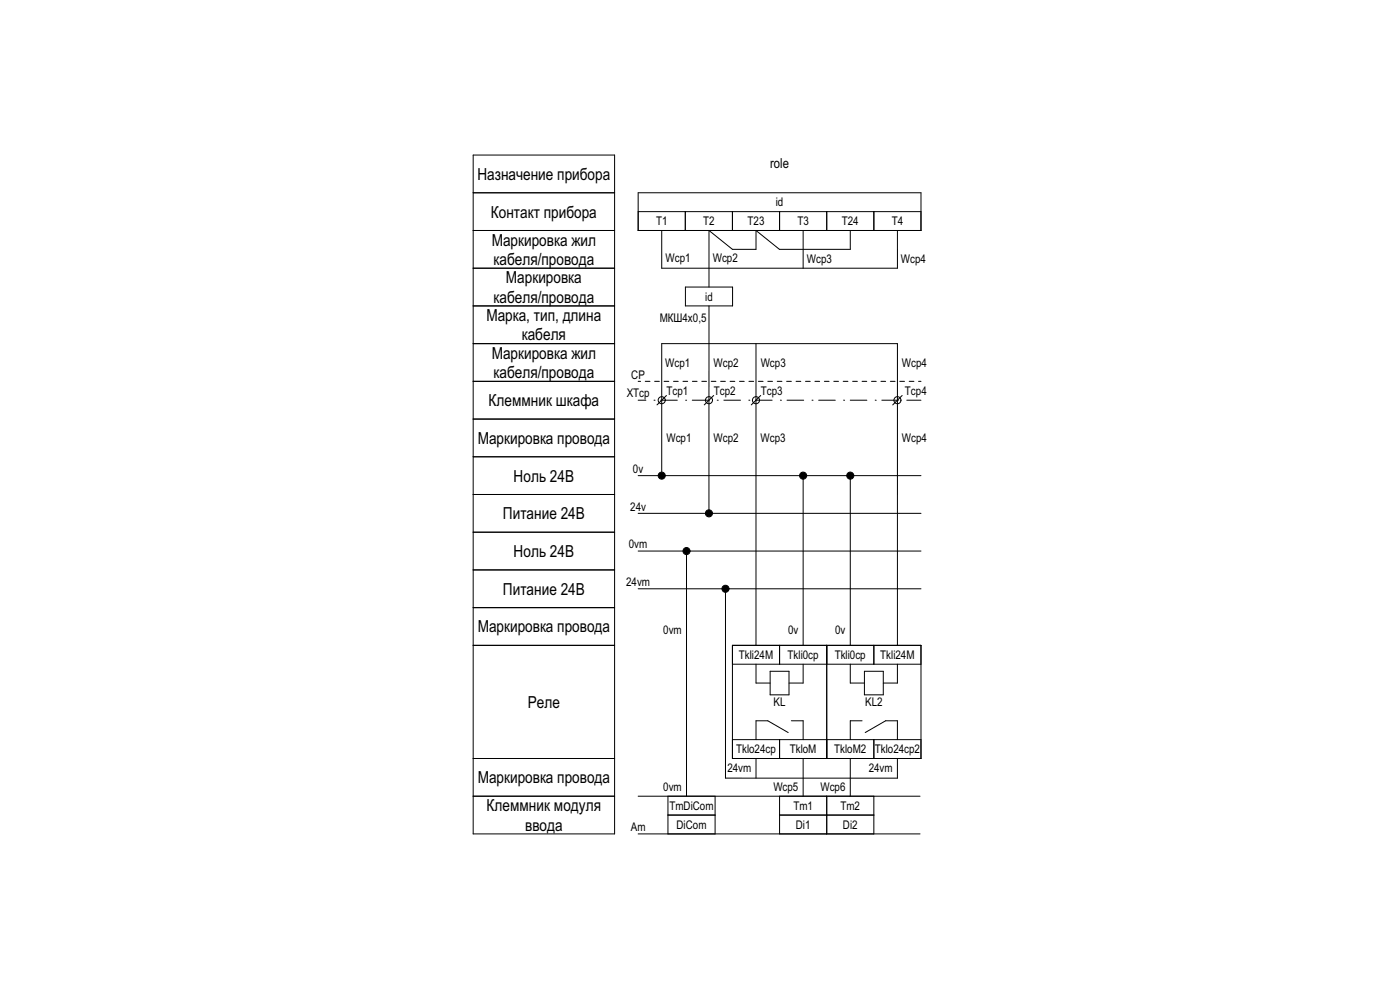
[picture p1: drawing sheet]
<svg xmlns="http://www.w3.org/2000/svg" width="297mm" height="210mm" viewBox="0 0 297 210" stroke-linecap="round" stroke-linejoin="round" font-family="sans-serif">
<!-- layer: cp_names -->
<path d="M100.4 72.9h30v104h-30zM100.4 88.9h30M100.4 80.9h30M100.4 96.9h30M100.4 104.9h30M100.4 112.9h30M100.4 136.9h30M100.4 128.9h30M100.4 120.9h30M100.4 168.9h30M100.4 160.9h30" fill="none" stroke="#000" stroke-width=".21"/>
<!-- layer: id_names -->
<path d="M100.4 32.9h30v40h-30zM100.4 56.9h30M100.4 48.9h30M100.4 40.9h30M100.4 64.9h30" fill="none" stroke="#000" stroke-width=".21"/>
<!-- layer: cp_static_di -->
<g fill="none" stroke="#000" stroke-width=".21">
<path d="M150.4 72.9v35.2M160.4 72.9v64M135.4 84.9h1.6M135.4 80.9h.5M136.9 80.9h1M138.7 84.9h.1M138.9 80.9h1M140.2 84.9h3.5M140.9 80.9h1M141.4 83.9l-2 2M142.9 80.9h1M144.9 80.9h1"/>
<path d="M145.4 84.9h.1M146.9 84.9h3.5M146.9 80.9h1M148.9 80.9h1M150.9 80.9h1M151.4 83.9l-2 2M152.2 84.9h.1M152.9 80.9h1M153.6 84.9h3.5M154.9 80.9h1M156.9 80.9h1M158.9 84.9h.1"/>
<path d="M158.9 80.9h1M160.3 84.9h3.5M160.9 80.9h1M161.4 83.9l-2 2M162.9 80.9h1M164.9 80.9h1M165.6 84.9h.1M166.9 80.9h1M167 84.9h3.5M168.9 80.9h1M170.9 80.9h1M172.3 84.9h.1"/>
<path d="M172.9 80.9h1M173.7 84.9h3.5M174.9 80.9h1M176.9 80.9h1M178.9 80.9h1M179 84.9h.1M180.4 84.9h3.5M180.9 80.9h1M182.9 80.9h1M184.9 80.9h1M185.7 84.9h.1M186.9 80.9h1"/>
<path d="M187.1 84.9h3.5M188.9 80.9h1M190.9 80.9h1M191.4 83.9l-2 2M192.4 84.9h3M192.9 80.9h1M194.9 80.9h.5M135.4 108.9h60M135.4 100.9h60M135.4 116.9h60M140.4 100.1v-27.2h50v64M145.6 117.6v51.3"/>
<path d="M170.4 101.6v35.3M180.4 101.6v35.3M135.4 124.9h60M153.9 125.6v39.5h36.5v-4.2M155.4 136.9h40v24h-40zM165.4 136.9v4M175.4 136.9v24M185.4 136.9v4M155.4 156.9h40M155.4 140.9h40M160.4 140.9v4h3M163.4 142.4h4v5h-4z"/>
<path d="M165.4 156.9v4M167.2 155.4l-4.3-2.5h-2.5v4M167.9 152.9h2.5v4M170.4 140.9v4h-3M180.4 140.9v4h3M182.9 152.9h-2.5v4M183.4 142.4h4v5h-4zM183.6 155.4l4.3-2.5h2.5v4M185.4 156.9v4M190.4 140.9v4h-3M135.4 168.9h59.8M135.4 176.9h59.8"/>
<path d="M141.7 172.9h10M141.7 168.9v8M151.7 168.9v8M160.4 160.9v4.2M165.4 172.9h20M165.4 168.9v8M170.4 160.9v8M175.4 168.9v8M180.4 160.9v8M185.4 168.9v8"/>
<circle cx="140.4" cy="84.9" r=".75"/>
<circle cx="150.4" cy="84.9" r=".75"/>
<circle cx="160.4" cy="84.9" r=".75"/>
<circle cx="190.4" cy="84.9" r=".75"/>
<circle cx="140.4" cy="100.9" r=".75"/>
<circle cx="145.6" cy="116.9" r=".75"/>
<circle cx="150.4" cy="108.9" r=".75"/>
<circle cx="170.4" cy="100.9" r=".75"/>
<circle cx="180.4" cy="100.9" r=".75"/>
<circle cx="153.9" cy="124.9" r=".75"/>
</g>
<!-- layer: id_static_di -->
<path d="M135.4 40.9h60v8h-60zM135.4 44.9h60M140.4 48.9v8h50v-8M145.4 44.9v4M155.4 44.9v4M165.4 44.9v4M170.4 48.9v8M175.4 44.9v4M180.4 48.9v4h-15l-5-4v4h-5l-5-4v12M185.4 44.9v4M145.4 60.9h10v4h-10zM150.4 64.9v8" fill="none" stroke="#000" stroke-width=".21"/>
<!-- layer: cp_static_di -->
<g fill="#000">
<circle cx="140.4" cy="100.9" r=".75"/>
<circle cx="145.6" cy="116.9" r=".75"/>
<circle cx="150.4" cy="108.9" r=".75"/>
<circle cx="170.4" cy="100.9" r=".75"/>
<circle cx="180.4" cy="100.9" r=".75"/>
<circle cx="153.9" cy="124.9" r=".75"/>
</g>
<g font-size="3.5">
<text x="101.3" y="38.1">Назначение прибора</text>
<text x="104.2" y="46.1">Контакт прибора</text>
<text x="104.3" y="52.1">Маркировка жил</text>
<text x="104.7" y="56.2">кабеля/провода</text>
<text x="104.7" y="64.2">кабеля/провода</text>
<text x="107.3" y="60.1">Маркировка</text>
<text x="103.2" y="68.1">Марка, тип, длина</text>
<text x="104.3" y="76.1">Маркировка жил</text>
<text x="110.7" y="72.2">кабеля</text>
<text x="104.7" y="80.2">кабеля/провода</text>
<text x="103.7" y="86.1">Клеммник шкафа</text>
<text x="101.3" y="94.1">Маркировка провода</text>
<text x="109" y="102.1">Ноль 24В</text>
<text x="106.7" y="110.1">Питание 24В</text>
<text x="109" y="118.1">Ноль 24В</text>
<text x="106.7" y="126.1">Питание 24В</text>
<text x="101.3" y="134.1">Маркировка провода</text>
<text x="112" y="150.1">Реле</text>
<text x="101.3" y="166.1">Маркировка провода</text>
<text x="103.2" y="172.1">Клеммник модуля</text>
<text x="111.4" y="176.2">ввода</text>
</g>
<text font-size="2.9" x="163.4" y="35.6">role</text>
<g font-size="2.5">
<text x="139.2" y="47.8">T1</text>
<text x="149.2" y="47.8">Т2</text>
<text x="158.6" y="47.8">Т23</text>
<text x="164.6" y="43.8">id</text>
<text x="169.2" y="47.8">Т3</text>
<text x="178.6" y="47.8">Т24</text>
<text x="189.2" y="47.8">Т4</text>
<text x="141.2" y="55.5">Wcp1</text>
<text x="151.2" y="55.6">Wcp2</text>
<text x="171.2" y="55.8">Wcp3</text>
<text x="191.1" y="55.7">Wcp4</text>
<text x="149.6" y="63.8">id</text>
<text x="140" y="68.3">МКШ4х0,5</text>
<text x="141.1" y="77.8">Wcp1</text>
<text x="151.4" y="77.8">Wcp2</text>
<text x="161.4" y="77.8">Wcp3</text>
<text x="191.3" y="77.8">Wcp4</text>
<text x="133.9" y="80.3">CP</text>
<text x="141.4" y="83.8">Tcp1</text>
<text x="151.4" y="83.8">Tcp2</text>
<text x="161.4" y="83.8">Tcp3</text>
<text x="192" y="83.8">Tcp4</text>
<text x="132.9" y="84.3">XTcp</text>
<text x="141.4" y="93.8">Wcp1</text>
<text x="151.4" y="93.8">Wcp2</text>
<text x="161.4" y="93.8">Wcp3</text>
<text x="191.3" y="93.8">Wcp4</text>
<text x="134.3" y="100.3">0v</text>
<text x="133.7" y="108.3">24v</text>
<text x="133.4" y="116.3">0vm</text>
<text x="132.8" y="124.3">24vm</text>
<text x="140.7" y="134.4">0vm</text>
<text x="167.2" y="134.4">0v</text>
<text x="177.2" y="134.4">0v</text>
<text x="156.8" y="139.8">Tkli24M</text>
<text x="167.1" y="139.8">Тkli0cp</text>
<text x="177.1" y="139.8">Тkli0cp</text>
<text x="186.7" y="139.8">Tkli24M</text>
<text x="164.1" y="149.8">KL</text>
<text x="183.5" y="149.8">KL2</text>
<text x="156.2" y="159.8">Тklo24cp</text>
<text x="167.5" y="159.8">TkloM</text>
<text x="177" y="159.8">TkloM2</text>
<text x="185.6" y="159.8">Тklo24cp2</text>
<text x="140.7" y="167.8">0vm</text>
<text x="154.3" y="163.8">24vm</text>
<text x="164.1" y="167.8">Wcp5</text>
<text x="174.1" y="167.8">Wcp6</text>
<text x="184.3" y="163.8">24vm</text>
<text x="142" y="171.8">TmDiCom</text>
<text x="168.3" y="171.8">Tm1</text>
<text x="178.3" y="171.8">Tm2</text>
<text x="133.8" y="176.3">Am</text>
<text x="143.5" y="175.8">DiCom</text>
<text x="168.8" y="175.8">Di1</text>
<text x="178.8" y="175.8">Di2</text>
</g>
</svg>
